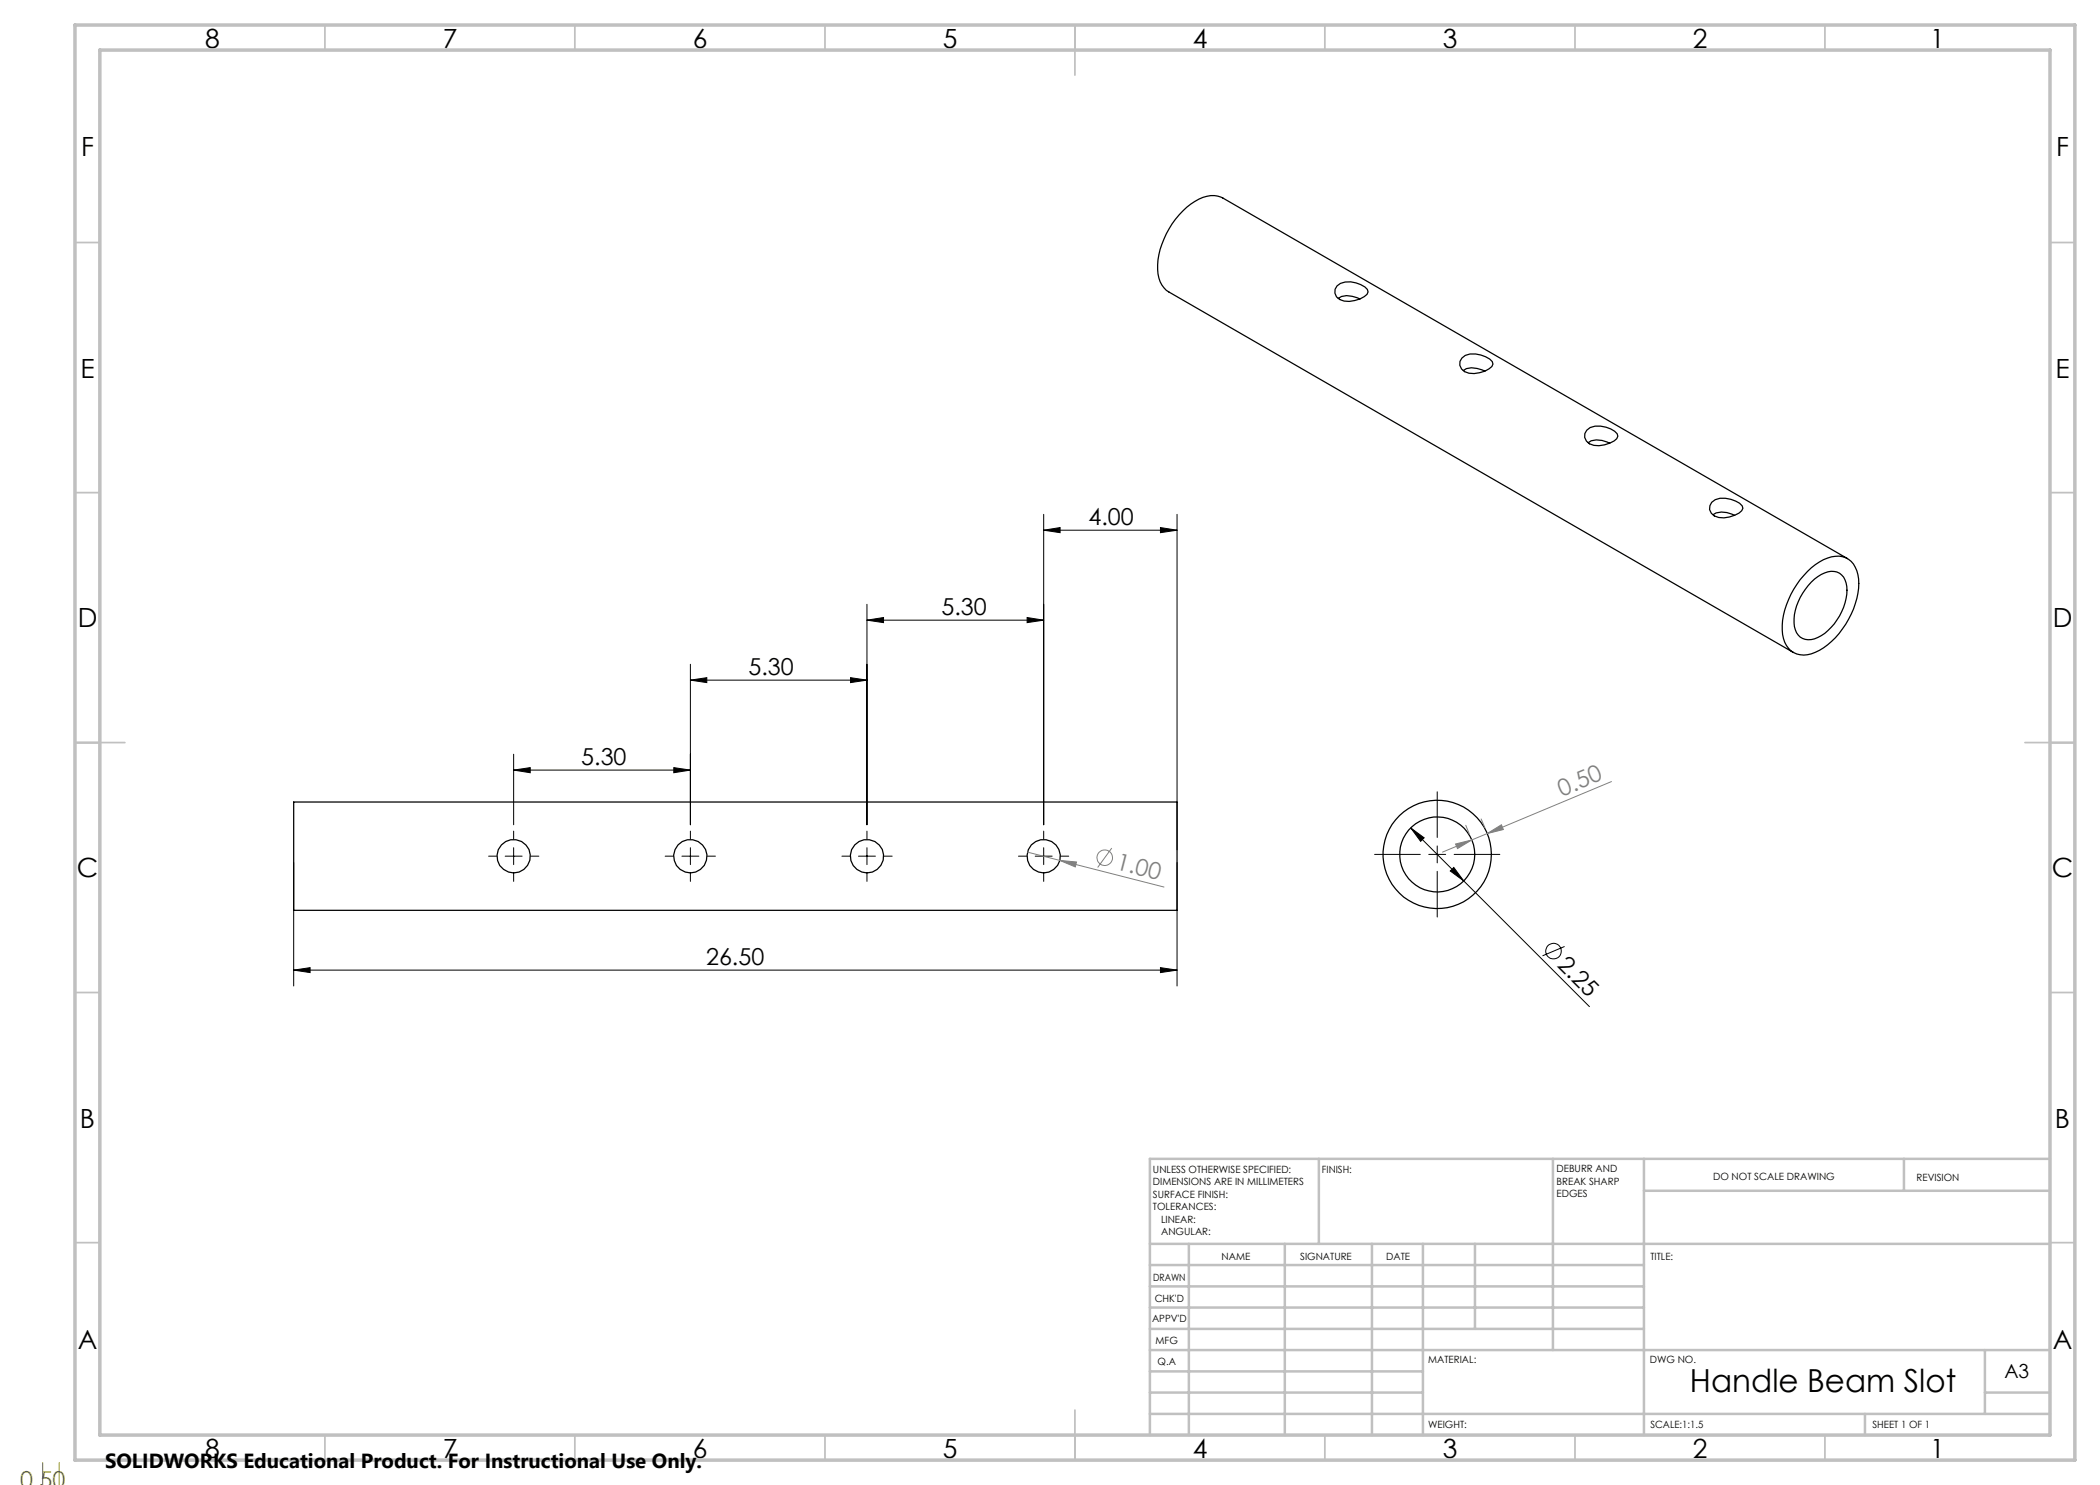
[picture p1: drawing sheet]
<svg xmlns="http://www.w3.org/2000/svg" width="420mm" height="297mm" viewBox="0 0 420 297" stroke-linecap="round" stroke-linejoin="round" font-family="sans-serif">
<g fill="none" stroke="#000" stroke-width=".25">
<path d="M267.4 57.2a4.1 4.1 0 0 1 4.8-.3l.8 .5 .5 .5 .1 .5a3.3 3.3 0 0 1-2.7 1.7 3.5 3.5 0 0 1-3.6-.7l-.3-.8v-.7zM267.7 59.7a3.8 3.8 0 0 1 3.7-.2l.6 .3M292.4 71.6a3.6 3.6 0 0 1 3.8-.6 2.79 2.79 0 0 1 2.4 1.8 3.3 3.3 0 0 1-2.7 1.7 3.4 3.4 0 0 1-3.6-.7l-.3-.7v-.8zM292.7 74.1a3.7 3.7 0 0 1 3.7-.1l.6 .2M317.4 86a3.7 3.7 0 0 1 3.8-.6 2.79 2.79 0 0 1 2.4 1.8 3.2 3.2 0 0 1-2.7 1.8 3.4 3.4 0 0 1-3.6-.8l-.4-.7 .1-.8zM317.6 88.5a3.9 3.9 0 0 1 4.3 .1M342.3 100.5a3.7 3.7 0 0 1 3.9-.6 2.78 2.78 0 0 1 2.4 1.8 3.3 3.3 0 0 1-2.7 1.7 3.4 3.4 0 0 1-3.6-.7l-.4-.8 .1-.8zM342.6 102.9a4.1 4.1 0 0 1 4.3 .2M361.5 114.3a8.3 8.3 0 0 1 7-3 4.5 4.5 0 0 1 3.2 4.5 16.5 16.5 0 0 1-8.6 14.7 4.3 4.3 0 0 1-6.6-3.6 16.2 16.2 0 0 1 5-12.6zM362.3 116.4a5.5 5.5 0 0 1 5.1-2 3.9 3.9 0 0 1 2 4.4 11.7 11.7 0 0 1-5.8 8.7 3.1 3.1 0 0 1-3.3 0 3.1 3.1 0 0 1-1.5-2.9 11.6 11.6 0 0 1 3.5-8.2zM369.5 111.7l-124.9-72.1a5.4 5.4 0 0 0-5.6 .7 16.8 16.8 0 0 0-7.5 13.6 5.2 5.2 0 0 0 2.3 4.5l124.9 72.1M58.7 160.4h176.7v21.7h-176.7z"/>
<circle cx="102.7" cy="171.2" r="3.3"/>
<circle cx="138.1" cy="171.2" r="3.3"/>
<circle cx="173.4" cy="171.2" r="3.3"/>
<circle cx="208.7" cy="171.2" r="3.3"/>
<circle cx="287.4" cy="170.9" r="10.8"/>
<circle cx="287.5" cy="170.9" r="7.5"/>
</g>
<g fill="none" stroke="#000" stroke-width=".2">
<path d="M208.7 106l3.3-.5v1zM208.7 102.9v62.1M208.7 106h26.7M232.1 105.5l3.3 .5-3.3 .5zM235.4 102.9v67.1M138.1 136l3.3-.5v1zM138.1 132.9v32.1M138.1 136h35.3M170.1 135.5l3.3 .5-3.3 .5zM173.4 124l3.3-.5v1zM173.4 120.9v44.1M173.4 124h35.3"/>
<path d="M205.4 123.5l3.3 .5-3.3 .5zM102.7 154l3.3-.5v1zM102.7 150.8v14.2M102.7 154h35.4M134.8 153.5l3.3 .5-3.3 .5zM287.4 158.4v9.1M58.7 172.5v24.7M97.7 171.2h1.6M101 171.2h3.4M102.7 166.2v1.6M102.7 169.5v3.4M102.7 174.6v1.7"/>
<path d="M106.1 171.2h1.7M133 171.2h1.7M136.4 171.2h3.4M138.1 166.2v1.6M138.1 169.5v3.4M138.1 174.6v1.7M141.5 171.2h1.6M168.4 171.2h1.6M171.7 171.2h3.4M173.4 166.2v1.6M173.4 169.5v3.4M173.4 174.6v1.7"/>
<path d="M176.8 171.2h1.6M203.7 171.2h1.7M207 171.2h3.4M208.7 166.2v1.6M208.7 169.5v3.4M208.7 174.6v1.7M212.1 171.2h1.6M235.4 172.5v24.7M274.9 170.9h9.2M282.2 165.6l2.6 2-.7 .7zM282.2 165.6l35.7 35.7M285.7 170.9h3.4"/>
<path d="M287.4 169.2v3.4M287.4 174.3v9.1M290.1 174.2l.7-.7 1.9 2.7zM290.8 170.9h9.2M58.7 194l3.3-.5v1zM58.7 194h176.7M232.1 193.5l3.3 .5-3.3 .5zM312.9 189.3l-4.4 1.9"/>
<circle cx="310.7" cy="190.2" r="1.57"/>
</g>
<g fill="none" stroke="#808080" stroke-width=".2">
<path d="M322.3 156.3l-24.9 10.4M205.5 170.4l27.3 7M211.9 172.1l3.4 .3-.2 1zM222.4 169.6l-2.9 3.9M291.1 168.8l3.3-.8-2.9 1.7zM293.2 165.1l.7 1.7M296.2 163.8l.8 1.7M297.4 166.7l-8.9 3.7M297.4 166.7l2.9-1.7 .4 .9z"/>
<circle cx="221" cy="171.6" r="1.56"/>
</g>
<g fill="none" stroke="#c0c0c0" stroke-width=".35">
<path d="M65 5v5M115 5v5M165 5v5M215 5v10M265 5v5M315 5v5M365 5v5M15 48.5h5M410 48.5h5M15 98.5h5M410 98.5h5M15 148.5h10"/>
<path d="M405 148.5h10M15 198.5h5M410 198.5h5M15 248.5h5M410 248.5h5M65 287v5M115 287v5M165 287v5M215 282v10M265 287v5M315 287v5M365 287v5"/>
</g>
<g fill="none" stroke="#c0c0c0" stroke-width=".5">
<path d="M263.8 231.8v17M310.6 231.8v38.2M328.8 231.8v55.2M328.8 238.2h81.2M380.8 231.8v6.4M410 231.8h-180v55.2M230 248.8h180M230 257.3h98.8M230 253h98.8M237.8 248.8v38.2M257 248.8v38.2M274.4 248.8v38.2"/>
<path d="M284.6 248.8v38.2M295 248.8v17M230 265.8h98.8M230 261.5h98.8M230 278.5h54.6M230 274.3h54.6M230 270h180M397 278.5h13M397 270v12.8M230 282.8h180M373 282.8v4.2"/>
</g>
<path d="M15 5h400v287h-400zM20 10h390v277h-390z" fill="none" stroke="#c0c0c0" stroke-width=".7"/>
<path d="M8.5 292.5v4.6M11.9 292.5v4.6" fill="none" stroke="#808000" stroke-width=".2"/>
<g fill="#000">
<path d="M282.2 165.6l1.9 2.7 .7-.7zM290.8 173.5l-.7 .7 2.6 2z"/>
<path d="M58.7 194l3.3-.5v1zM232.1 193.5l3.3 .5-3.3 .5zM102.7 154l3.3-.5v1zM134.8 153.5l3.3 .5-3.3 .5zM138.1 136l3.3-.5v1zM170.1 135.5l3.3 .5-3.3 .5zM173.4 124l3.3-.5v1zM205.4 123.5l3.3 .5-3.3 .5zM208.7 106l3.3-.5v1zM232.1 105.5l3.3 .5-3.3 .5z"/>
</g>
<g fill="#808080">
<path d="M211.9 172.1l3.4 .3-.2 1z"/>
<path d="M291.1 168.8l3.3-.8-2.9 1.7zM297.4 166.7l2.9-1.7 .4 .9z"/>
</g>
<text font-size="6.3" x="338" y="278.4">Handle Beam Slot</text>
<g font-size="5.3">
<text x="41" y="9.5">8</text>
<text x="88.5" y="9.5">7</text>
<text x="138.5" y="9.5">6</text>
<text x="188.5" y="9.5">5</text>
<text x="238.5" y="9.5">4</text>
<text x="288.5" y="9.5">3</text>
<text x="338.5" y="9.5">2</text>
<text x="386" y="9.5">1</text>
<text x="16.2" y="31.3">F</text>
<text x="411.2" y="31.3">F</text>
<text x="16.1" y="75.5">E</text>
<text x="411.1" y="75.5">E</text>
<text x="15.5" y="125.5">D</text>
<text x="410.5" y="125.5">D</text>
<text x="15.4" y="175.5">C</text>
<text x="410.4" y="175.5">C</text>
<text x="16" y="225.5">B</text>
<text x="411" y="225.5">B</text>
<text x="15.5" y="269.8">A</text>
<text x="410.5" y="269.8">A</text>
<text x="41" y="291.5">8</text>
<text x="88.5" y="291.5">7</text>
<text x="138.5" y="291.5">6</text>
<text x="188.5" y="291.5">5</text>
<text x="238.5" y="291.5">4</text>
<text x="288.5" y="291.5">3</text>
<text x="338.5" y="291.5">2</text>
<text x="386" y="291.5">1</text>
</g>
<g font-size="4.7">
<text x="217.7" y="105">4.00</text>
<text x="188.3" y="123">5.30</text>
<text x="149.7" y="135">5.30</text>
<text x="116.3" y="153">5.30</text>
<text x="141.2" y="193">26.50</text>
<text x="311.3" y="193.2" transform="rotate(45 311.3 193.2)">2.25</text>
</g>
<g font-size="4.7" fill="#808080">
<text x="312.4" y="159.4" transform="rotate(-23 312.4 159.4)">0.50</text>
<text x="223" y="173.8" transform="rotate(14 223 173.8)">1.00</text>
</g>
<text font-size="4.7" fill="#808000" x="4" y="297.6">0.50</text>
<text font-size="4.1" x="21" y="293.7">SOLIDWORKS Educational Product. For Instructional Use Only.</text>
<text font-size="3.9" x="400.9" y="275.5">A3</text>
<g font-size="2">
<text x="230.6" y="234.6">UNLESS OTHERWISE SPECIFIED:</text>
<text x="230.6" y="237.1">DIMENSIONS ARE IN MILLIMETERS</text>
<text x="230.6" y="239.6">SURFACE FINISH:</text>
<text x="264.4" y="234.6">FINISH:</text>
<text x="311.3" y="234.5">DEBURR AND</text>
<text x="311.3" y="237">BREAK SHARP</text>
<text x="311.3" y="239.5">EDGES</text>
<text x="342.6" y="236">DO NOT SCALE DRAWING</text>
<text x="383.3" y="236.2">REVISION</text>
<text x="230.6" y="242.1">TOLERANCES:</text>
<text x="232.2" y="244.6">LINEAR:</text>
<text x="232.2" y="247.1">ANGULAR:</text>
<text x="244.3" y="252">NAME</text>
<text x="260" y="251.9">SIGNATURE</text>
<text x="277.2" y="251.9">DATE</text>
<text x="330.1" y="251.9">TITLE:</text>
<text x="230.6" y="256.1">DRAWN</text>
<text x="230.9" y="260.3">CHK'D</text>
<text x="230.4" y="264.4">APPV'D</text>
<text x="231.1" y="268.8">MFG</text>
<text x="231.5" y="273">Q.A</text>
<text x="285.6" y="272.5">MATERIAL:</text>
<text x="330" y="272.5">DWG NO.</text>
<text x="285.6" y="285.5">WEIGHT:</text>
<text x="330.1" y="285.6">SCALE:1:1.5</text>
<text x="374.5" y="285.6">SHEET 1 OF 1</text>
</g>
</svg>
